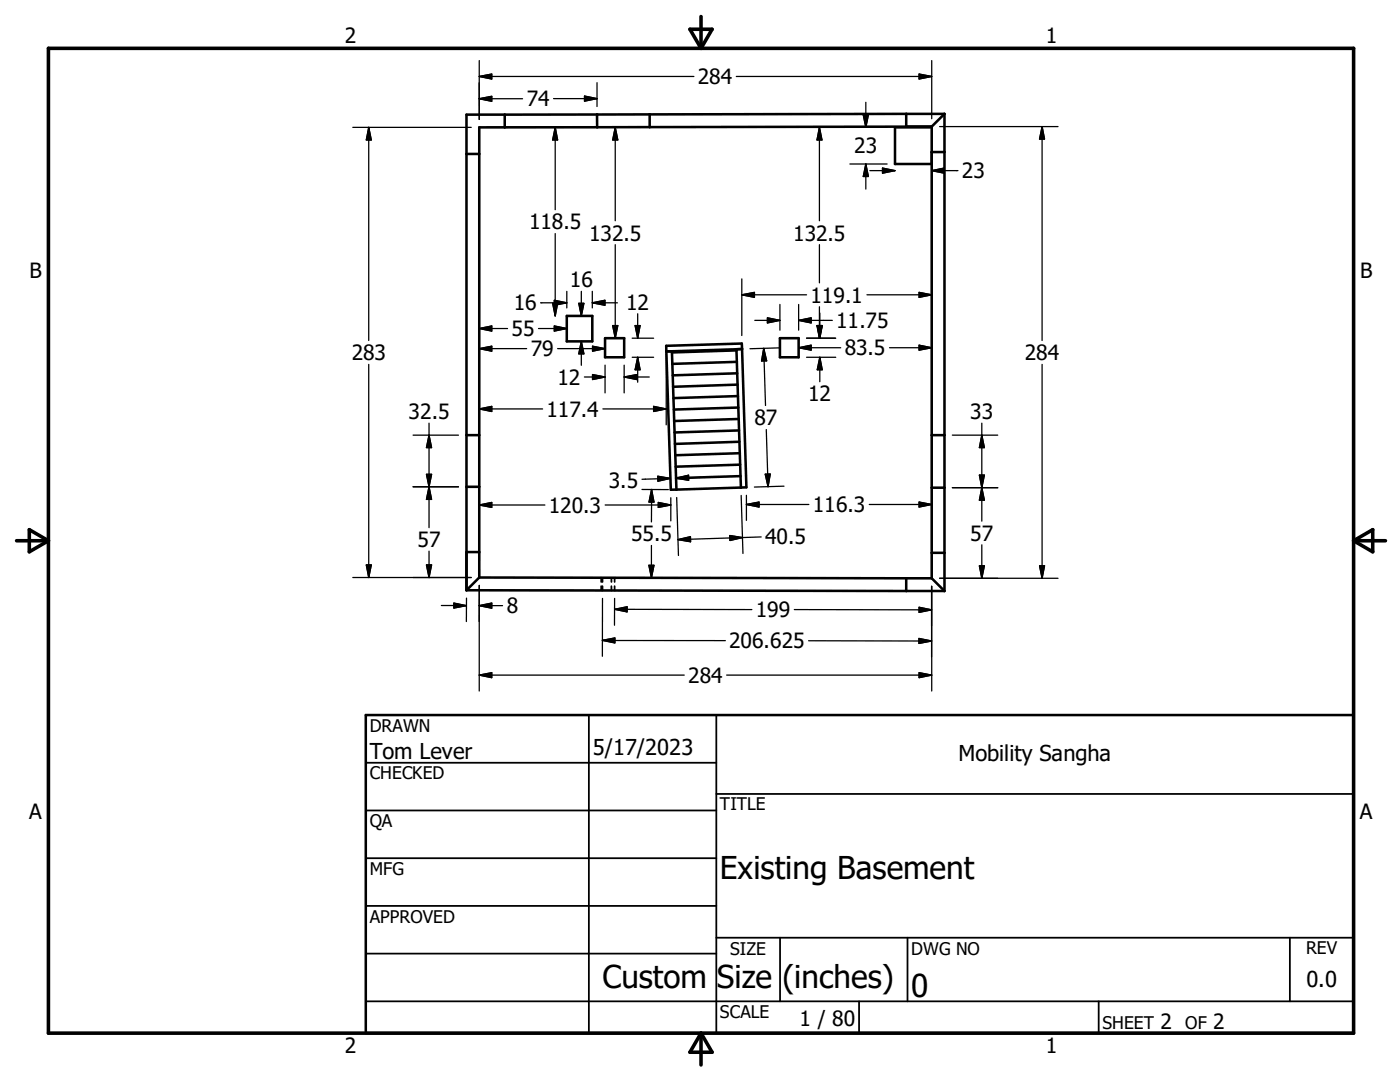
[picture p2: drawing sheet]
<svg xmlns="http://www.w3.org/2000/svg" width="279mm" height="216mm" viewBox="0 0 279 216" stroke-linecap="round" stroke-linejoin="round" font-family="sans-serif">
<g fill="none" stroke="#000" stroke-width=".51">
<path d="M93.1 30.7h2.5M100.7 22.9v2.5M119.1 22.8l.1 2.6M129.7 25.4h-34.1v89.8M129.7 22.8l-36.6 .1v94.9M129.7 22.8v2.6M180.9 22.7l-51.2 .1M180.9 22.7v2.6h5M180.9 22.7h7.6M185.9 30.3h2.6M185.9 25.3v90.1M185.9 25.4h-7.3v7.3h7.3"/>
<path d="M185.9 25.3l-56.2 .1M188.5 22.7v95.2M188.5 22.7l-2.6 2.6M113.1 63h5.1v5.1h-5.1zM120.8 67.5h3.8v3.8h-3.8zM133 70.1l.9 27.6h1.1M134.1 70.1v.2M134.1 70.3l.1 2.3M134.1 70.1h-1.1M134.2 72.6l.8 25.1M147 69.7l-12.9 .4M147 69.7v.2"/>
<path d="M147 69.9l-12.9 .4M147 69.9l.1 2.3M147.1 72.2l-12.9 .4M147.1 72.2l.8 25.1M147.1 74.5l-12.8 .4M147.2 76.7l-12.9 .5M147.3 79l-12.9 .4M148.1 69.6l-1.1 .1M148.1 69.6l.9 27.6-1.1 .1M148.1 69.6l-.1-1.1-15 .5v1.1M155.6 67.5h3.8v3.8h-3.8zM93.1 86.8h2.5"/>
<path d="M93.1 97.1h2.5M147.4 81.3l-12.9 .4M147.4 83.6l-12.9 .4M147.5 85.9l-12.9 .4M147.6 88.1l-12.9 .5M147.6 90.4l-12.8 .4M147.7 92.7l-12.9 .4M147.8 95l-12.9 .4M147.9 97.3l-12.9 .4M185.9 86.8h2.6M185.9 97.3h2.6M93.1 117.8l87.8 .1"/>
<path d="M93.1 110.2h2.5M95.6 115.2l85.3 .2M95.6 115.2l-2.5 2.6M180.9 115.4v2.5M180.9 115.4h5M180.9 117.9h7.6M185.9 110.3h2.6M185.9 115.4l2.6 2.5M73 142.7h197.1v63.5h-197.1z"/>
</g>
<g fill="none" stroke="#000" stroke-width=".36">
<path d="M95.6 110.2v1.6M95.6 113.5v1.7M120 115.3v.8M120 117v.8M120.2 115.3v.8M120.2 117v.8M122 115.3v.8M122 117v.8M122.7 115.3v.8M122.7 117v.8M73 152.2h70M117.5 142.7v63.5"/>
<path d="M143 158.4h127.1M143 142.7v63.5M73 161.7h70M73 171.2h70M73 180.8h70M73 190.3h70M73 199.8h197.1M143 187.1h127.1M155.7 187.1v12.7M171.4 199.8v6.4M181.1 187.1v12.7M219.3 199.8v6.4"/>
<path d="M257.4 187.1v12.7"/>
</g>
<path d="M9.7 9.6h260.4v196.6h-260.4zM137.7 5.8h4.4l-2.2 3.8zM139.9 3.3v6.3M3.3 107.9h6.4M5.8 105.7l3.9 2.2-3.9 2.2zM270.1 107.9h6.4M270.1 107.9l3.9-2.2v4.4zM139.9 206.2v6.3M139.9 206.2l2.2 3.8h-4.4z" fill="none" stroke="#000" stroke-width=".71"/>
<g fill="none" stroke="#000" stroke-width=".25">
<path d="M95.6 19.7h8.7M95.6 19.7l2.5-.5v1zM95.6 15.3l2.5-.5v1zM95.6 12.1v11.7v-7.3M95.6 15.3h42.9M110.5 19.7h8.6M116.7 19.2l2.4 .5-2.4 .5zM119.1 16.5v4.8M146.9 15.3h39M183.4 14.8l2.5 .5-2.5 .5zM185.9 12.1v11.6M70.4 25.4h23.6"/>
<path d="M73.6 25.4v42.5M73.6 25.4l.5 2.5h-1zM97.2 25.4h69.5M110.8 25.4l.5 2.5h-1zM110.8 25.4v16.4M122.8 25.4l.5 2.5h-1zM122.8 25.4v18.6M163.5 25.4l.5 2.5h-.9zM163.5 25.4v18.6M169.6 25.4h7.4M169.6 32.7h7.4M172.3 22.9h1l-.5 2.5z"/>
<path d="M172.8 20.4v5M172.8 32.7v5M172.8 32.7l.5 2.5h-1zM173.6 34h5M176.1 33.5l2.5 .5-2.5 .6zM185.9 34h5.3M185.9 34l2.5-.5v1.1zM185.9 31.9v5.3M187.5 25.3h23.7M208 25.3v42.6M208 25.3l.5 2.4h-1zM110.6 59.9l2.5 .5-2.5 .5z"/>
<path d="M110.8 46.6v16.4M113.1 58.1v3.3M116 58.1v4.9M118.2 58.1v3.3M122.8 48.8v18.7M148 58.8h13M148 58.8l2.6-.5v1zM148 55.6v11.3M163.5 48.8v7.6M173 58.8h12.9M183.4 58.3l2.5 .5-2.5 .5zM73.6 72.7v42.5"/>
<path d="M95.6 65.6l2.5-.6v1.1zM95.6 69.6l2.5-.5v1zM95.6 65.6h5.7M95.6 69.6h9.5M107.5 65.6h5.6M107.9 60.4h5.2M110.3 60.5h1l-.5 2.5zM110.6 65l2.5 .6-2.5 .5zM111.3 69.6h9.5M115.5 60.5h1l-.5 2.5zM116 68.1v4.8M116 68.1l.5 2.5h-1z"/>
<path d="M116.6 75.2h4.2M118.2 60.4h5M118.2 60.4l2.5-.5v1zM118.3 69.1l2.5 .5-2.5 .5zM118.3 74.7l2.5 .5-2.5 .5zM120.8 72.9v5.5M122.3 65h1l-.5 2.5zM124.6 75.2h5M124.6 75.2l2.5-.5v1zM124.6 72.9v5.5M126.2 67.5h4.2M126.2 71.3h4.2"/>
<path d="M126.8 65h.9l-.4 2.5zM127.3 71.3l.4 2.5h-.9zM127.3 62.6v4.9M127.3 71.3v5M133 70.6v14.2M150.6 63.9h5M152.4 69.5l.4 11.4M152.4 69.5l.6 2.5h-1zM153.2 63.4l2.4 .5-2.4 .5zM155.6 69.4l-5.9 .2M155.6 60.8v5.1M159.4 69.4h8.4"/>
<path d="M159.4 69.4l2.5-.5v1zM159.4 63.9l2.5-.5v1zM159.4 63.9h6.7M159.4 60.8v5.1M161 67.5h5.8M161 71.3h5.8M163.1 65l.5 2.5M163.5 67.5l-.4-2.5h1l-.5 2.5M163.5 61.2v6.3M163.6 62.5v5M163.6 71.3v4.9M163.6 71.3l.5 2.5h-1z"/>
<path d="M164 65l-.5 2.5M177.5 69.4h8.4M183.4 68.9l2.5 .5-2.5 .5zM208 72.7v42.7M82.4 86.8h9.1M82.4 97.1h9.1M85.1 94.6l1 5h-1l1-5zM85.6 86.8l.5 2.5h-1zM85.6 84.4v20.9M95.6 81.6l2.5-.5v1zM95.6 88.4v15.5M95.6 81.6h12.7"/>
<path d="M120.3 81.6h12.7M128.1 97.7h5.3M130 97.7v6.4M130 97.7l.5 2.5h-1zM130.4 81.1l2.6 .5-2.6 .5zM131.3 95l2.5 .5-2.5 .5zM133.8 95.5l-5.7 .1M133.9 99.3v4.6M134.9 95.4l2.5-.6v1zM135 99.3l.4 11.5M139.9 95.3l-5 .1M147.9 98.9l.4 11.5"/>
<path d="M149 98.8v5M152.7 94.6h1l-.4 2.5zM152.9 85.7l.4 11.4M156.5 97l-5.9 .2M185.9 88.4v15.4M190.1 97.3h9M190.1 86.8h9M195.5 94.8h1l-.6 2.5zM195.9 84.4v19.6M195.9 97.3l.6 2.5h-1zM195.9 86.8l.6 2.5h-1zM70.4 115.2h23.6"/>
<path d="M73.1 112.7h1l-.5 2.5zM85.1 112.7h1l-.5 2.5zM85.6 110v5.2M93.1 119.4v4.6M95.6 100.8l2.5-.5v.9zM95.6 100.8h13.1M120.2 119.4v11.6M120.8 100.8h13.1M122.7 119.4l-.1 5.4M129.5 112.8h1l-.5 2.5zM130 108.8v6.5M131.4 100.3l2.5 .5-2.5 .4z"/>
<path d="M135.3 107.7l2.5-.6v1zM145.7 106.9l2.5 .4-2.5 .5zM148.2 107.3l-12.9 .4M149 100.7h12.4M149 100.7l2.5-.5v1zM151.9 107.1l-3.7 .2M173.5 100.7h12.4M183.4 100.2l2.5 .5-2.5 .5zM185.9 117v14.1M185.9 117v20.9M187.5 115.4h23.7M195.5 112.9h1l-.6 2.5z"/>
<path d="M195.9 108.7v6.7M207.5 112.9h1l-.5 2.5zM88.1 120.8h5M90.6 120.3l2.5 .5-2.5 .5zM95.6 120.8l2.5-.5v1.1zM95.6 124v-7.2v21.1M95.6 120.8h4.7M95.6 134.7l2.5-.5v1zM95.6 134.7h40.9M120.2 127.8h24.6M120.2 127.8l2.5-.5v1zM122.7 121.6h27.4"/>
<path d="M122.7 121.6l2.5-.5v1zM145 134.7h40.9M158.5 121.6l27.4 .1M161.4 127.9h24.5M183.4 127.4l2.5 .5-2.5 .5zM183.4 121.2l2.5 .5-2.5 .5zM183.4 134.2l2.5 .5-2.5 .5z"/>
</g>
<g fill="#000" stroke="#000" stroke-width=".25">
<path d="M95.6 19.7l2.5-.5v1zM95.6 15.3l2.5-.5v1zM183.4 14.8l2.5 .5-2.5 .5zM73.6 25.4l.5 2.5h-1zM110.8 25.4l.5 2.5h-1zM116.7 19.2l2.4 .5-2.4 .5zM122.8 25.4l.5 2.5h-1zM163.5 25.4l.5 2.5h-.9zM172.3 22.9h1l-.5 2.5zM172.8 32.7l.5 2.5h-1zM176.1 33.5l2.5 .5-2.5 .6zM185.9 34l2.5-.5v1.1z"/>
<path d="M208 25.3l.5 2.4h-1zM118.2 60.4l2.5-.5v1zM148 58.8l2.6-.5v1zM183.4 58.3l2.5 .5-2.5 .5zM95.6 65.6l2.5-.6v1.1zM95.6 69.6l2.5-.5v1zM110.3 60.5h1l-.5 2.5zM110.6 65l2.5 .6-2.5 .5zM110.6 59.9l2.5 .5-2.5 .5zM115.5 60.5h1l-.5 2.5zM116 68.1l.5 2.5h-1zM118.3 69.1l2.5 .5-2.5 .5z"/>
<path d="M118.3 74.7l2.5 .5-2.5 .5zM122.3 65h1l-.5 2.5zM126.8 65h.9l-.4 2.5zM124.6 75.2l2.5-.5v1zM127.3 71.3l.4 2.5h-.9zM152.4 69.5l.6 2.5h-1zM153.2 63.4l2.4 .5-2.4 .5zM159.4 69.4l2.5-.5v1zM159.4 63.9l2.5-.5v1zM163.1 65h.9l-.5 2.5zM163.1 65h1l-.5 2.5zM163.6 71.3l.5 2.5h-1z"/>
<path d="M183.4 68.9l2.5 .5-2.5 .5zM85.1 94.6h1l-.5 2.5zM85.6 97.1l.5 2.5h-1zM85.6 86.8l.5 2.5h-1zM95.6 81.6l2.5-.5v1zM130.4 81.1l2.6 .5-2.6 .5zM131.3 95l2.5 .5-2.5 .5zM134.9 95.4l2.5-.6v1zM152.7 94.6h1l-.4 2.5zM195.5 94.8h1l-.6 2.5zM195.9 97.3l.6 2.5h-1zM195.9 86.8l.6 2.5h-1z"/>
<path d="M73.1 112.7h1l-.5 2.5zM85.1 112.7h1l-.5 2.5zM95.6 100.8l2.5-.5v.9zM129.5 112.8h1l-.5 2.5zM130 97.7l.5 2.5h-1zM131.4 100.3l2.5 .5-2.5 .4zM135.3 107.7l2.5-.6v1zM145.7 106.9l2.5 .4-2.5 .5zM149 100.7l2.5-.5v1zM183.4 100.2l2.5 .5-2.5 .5zM195.5 112.9h1l-.6 2.5zM207.5 112.9h1l-.5 2.5z"/>
<path d="M90.6 120.3l2.5 .5-2.5 .5zM95.6 120.8l2.5-.5v1.1zM95.6 134.7l2.5-.5v1zM120.2 127.8l2.5-.5v1zM122.7 121.6l2.5-.5v1zM183.4 127.4l2.5 .5-2.5 .5zM183.4 121.2l2.5 .5-2.5 .5zM183.4 134.2l2.5 .5-2.5 .5z"/>
</g>
<g font-size="6.3">
<text x="143.7" y="175.5">Existing Basement</text>
<text x="120.2" y="197.1">Custom Size (inches)</text>
<text x="181.9" y="198.9">0</text>
</g>
<g font-size="4.4">
<text x="73.8" y="151.4">Tom Lever</text>
<text x="118.3" y="150.7">5/17/2023</text>
<text x="191.3" y="151.8">Mobility Sangha</text>
<text x="260.7" y="196.9">0.0</text>
</g>
<g font-size="4.2">
<text x="68.8" y="8.7">2</text>
<text x="208.7" y="8.7">1</text>
<text x="139.3" y="16.8">284</text>
<text x="105.1" y="21.2">74</text>
<text x="170.5" y="30.6">23</text>
<text x="192" y="35.6">23</text>
<text x="105.6" y="45.8">118.5</text>
<text x="117.6" y="48">132.5</text>
<text x="158.3" y="48">132.5</text>
<text x="5.9" y="55.5">B</text>
<text x="113.7" y="57.3">16</text>
<text x="271.4" y="55.5">B</text>
<text x="102.5" y="61.9">16</text>
<text x="125" y="61.8">12</text>
<text x="161.8" y="60.4">119.1</text>
<text x="166.9" y="65.4">11.75</text>
<text x="70.2" y="71.9">283</text>
<text x="102.1" y="67.1">55</text>
<text x="105.9" y="71.1">79</text>
<text x="168.6" y="70.9">83.5</text>
<text x="204.5" y="71.9">284</text>
<text x="111.3" y="76.8">12</text>
<text x="81.5" y="83.6">32.5</text>
<text x="109.1" y="83.1">117.4</text>
<text x="161.3" y="80.1">12</text>
<text x="193.6" y="83.6">33</text>
<text x="150.6" y="84.8">87</text>
<text x="121.5" y="97.3">3.5</text>
<text x="109.6" y="102.3">120.3</text>
<text x="126" y="108">55.5</text>
<text x="162.2" y="102.2">116.3</text>
<text x="193.6" y="107.9">57</text>
<text x="83.3" y="109.1">57</text>
<text x="152.7" y="108.5">40.5</text>
<text x="101.1" y="122.4">8</text>
<text x="150.8" y="123.1">199</text>
<text x="145.5" y="129.4">206.625</text>
<text x="137.4" y="136.2">284</text>
<text x="5.8" y="163.4">A</text>
<text x="271.4" y="163.4">A</text>
<text x="159.6" y="204.7">1 / 80</text>
<text x="231.6" y="205.3">2</text>
<text x="242.1" y="205.3">2</text>
<text x="68.8" y="210.2">2</text>
<text x="208.7" y="210.2">1</text>
</g>
<g font-size="3.5">
<text x="73.8" y="146">DRAWN</text>
<text x="73.8" y="155.5">CHECKED</text>
<text x="143.7" y="161.7">TITLE</text>
<text x="73.8" y="165.1">QA</text>
<text x="73.8" y="174.6">MFG</text>
<text x="73.8" y="184.1">APPROVED</text>
<text x="145.7" y="190.5">SIZE</text>
<text x="181.9" y="190.5">DWG NO</text>
<text x="260.6" y="190.4">REV</text>
<text x="143.7" y="203.1">SCALE</text>
<text x="220" y="205.3">SHEET</text>
<text x="236.5" y="205.3">OF</text>
</g>
</svg>
